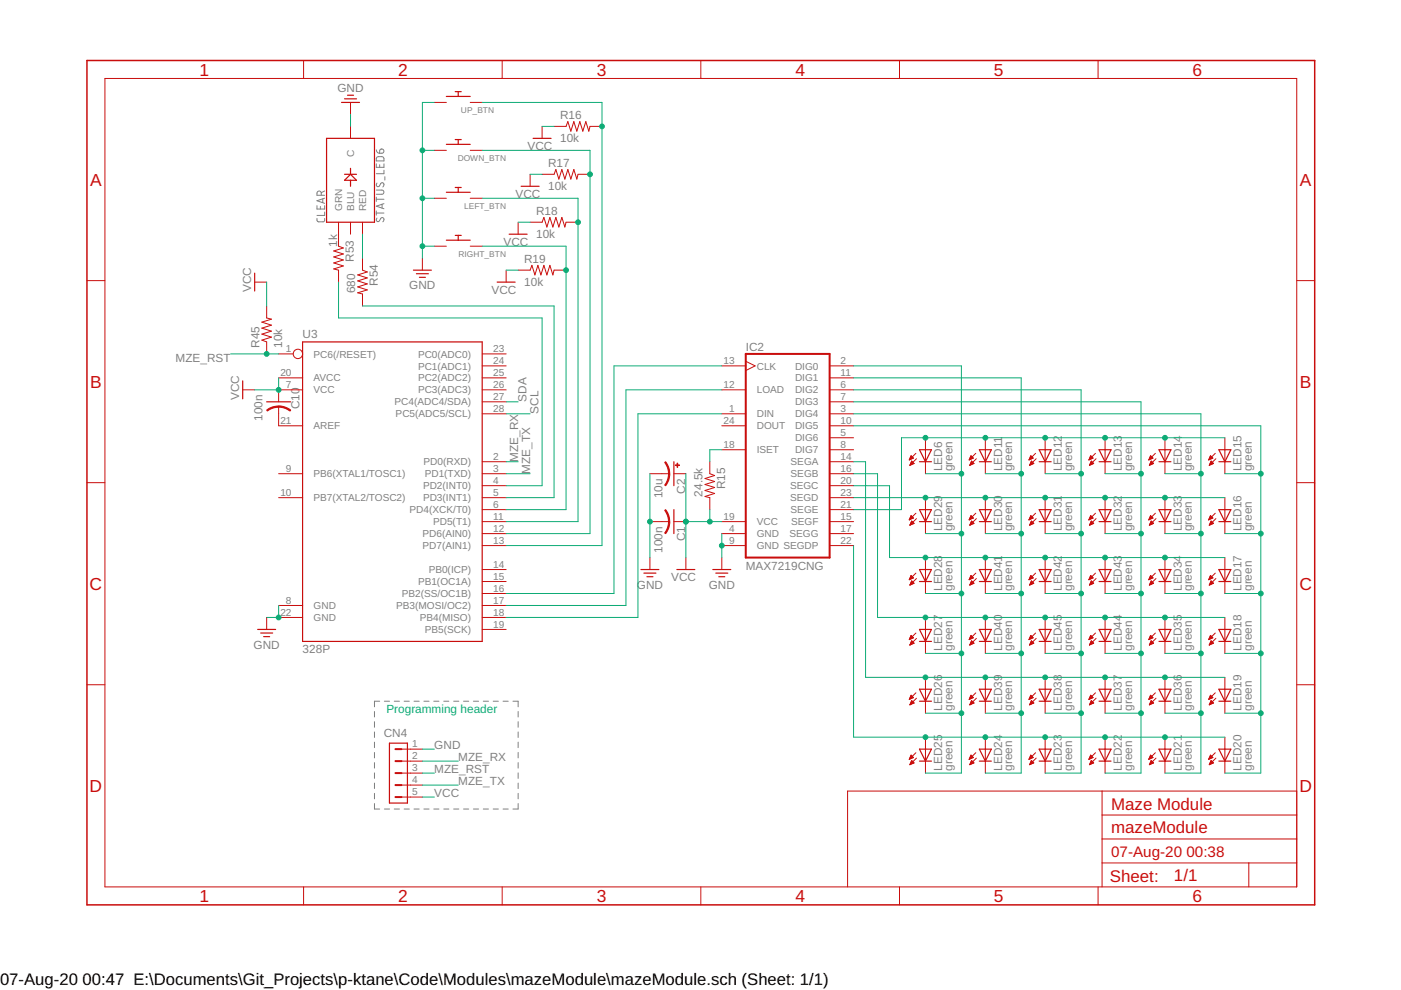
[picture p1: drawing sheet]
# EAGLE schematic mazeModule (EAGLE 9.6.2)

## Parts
C1  100n  C-US025-024X044  [C025-024X044]
C2  10u  CPOL-US085CS-1AR  [085CS_1AR]
C10  100n  C-US025-024X044  [C025-024X044]
CN4  HDR-1X5-SIP-100  [SIP-100-5V]
DOWN_BTN  SWITCH_PUSHBUTTONEVQ-PE  [TACT_PANA-EVQ]
IC2  MAX7219CNG  [DIL24-3]
LED6  green  LED5MM  [LED5MM]
LED11  green  LED5MM  [LED5MM]
LED12  green  LED5MM  [LED5MM]
LED13  green  LED5MM  [LED5MM]
LED14  green  LED5MM  [LED5MM]
LED15  green  LED5MM  [LED5MM]
LED16  green  LED5MM  [LED5MM]
LED17  green  LED5MM  [LED5MM]
LED18  green  LED5MM  [LED5MM]
LED19  green  LED5MM  [LED5MM]
LED20  green  LED5MM  [LED5MM]
LED21  green  LED5MM  [LED5MM]
LED22  green  LED5MM  [LED5MM]
LED23  green  LED5MM  [LED5MM]
LED24  green  LED5MM  [LED5MM]
LED25  green  LED5MM  [LED5MM]
LED26  green  LED5MM  [LED5MM]
LED27  green  LED5MM  [LED5MM]
LED28  green  LED5MM  [LED5MM]
LED29  green  LED5MM  [LED5MM]
LED30  green  LED5MM  [LED5MM]
LED31  green  LED5MM  [LED5MM]
LED32  green  LED5MM  [LED5MM]
LED33  green  LED5MM  [LED5MM]
LED34  green  LED5MM  [LED5MM]
LED35  green  LED5MM  [LED5MM]
LED36  green  LED5MM  [LED5MM]
LED37  green  LED5MM  [LED5MM]
LED38  green  LED5MM  [LED5MM]
LED39  green  LED5MM  [LED5MM]
LED40  green  LED5MM  [LED5MM]
LED41  green  LED5MM  [LED5MM]
LED42  green  LED5MM  [LED5MM]
LED43  green  LED5MM  [LED5MM]
LED44  green  LED5MM  [LED5MM]
LED45  green  LED5MM  [LED5MM]
LEFT_BTN  SWITCH_PUSHBUTTONEVQ-PE  [TACT_PANA-EVQ]
R15  24.5k  R-US_0309/12  [0309/12]
R16  10k  R-US_0309/12  [0309/12]
R17  10k  R-US_0309/12  [0309/12]
R18  10k  R-US_0309/12  [0309/12]
R19  10k  R-US_0309/12  [0309/12]
R45  10k  R-US_0309/12  [0309/12]
R53  1k  FLIPFLOP-RES  [0805-THM]
R54  680  FLIPFLOP-RES  [0805-THM]
RIGHT_BTN  SWITCH_PUSHBUTTONEVQ-PE  [TACT_PANA-EVQ]
STATUS_LED6  CLEAR  LED-RGB-CCCLEAR  [LED-RGB-THRU]
U3  328P  ATMEGA328P_PDIP  [DIP28]
UP_BTN  SWITCH_PUSHBUTTONEVQ-PE  [TACT_PANA-EVQ]

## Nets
GND: C1.2 C2.- CN4.1 DOWN_BTN.P$1 IC2.4(GND) IC2.9(GND) LEFT_BTN.P$1 RIGHT_BTN.P$1 STATUS_LED6.2(C) U3.8(GND) U3.22(GND) UP_BTN.P$1
MZE_RST: CN4.3 R45.1 U3.1(PC6(/RESET))
MZE_RX: CN4.2 U3.2(PD0(RXD))
MZE_TX: CN4.4 U3.3(PD1(TXD))
N$36: IC2.22(SEGDP) LED20.A LED21.A LED22.A LED23.A LED24.A LED25.A
N$40: IC2.14(SEGA) LED19.A LED26.A LED36.A LED37.A LED38.A LED39.A
N$41: IC2.16(SEGB) LED18.A LED27.A LED35.A LED40.A LED44.A LED45.A
N$42: IC2.20(SEGC) LED17.A LED28.A LED34.A LED41.A LED42.A LED43.A
N$49: IC2.2(DIG0) LED6.K(C) LED25.K(C) LED26.K(C) LED27.K(C) LED28.K(C) LED29.K(C)
N$50: IC2.21(SEGE) LED11.A LED12.A LED13.A LED14.A LED15.A
N$52: IC2.23(SEGD) LED16.A LED29.A LED30.A LED31.A LED32.A LED33.A
N$53: R16.2 U3.13(PD7(AIN1)) UP_BTN.P$2
N$54: IC2.11(DIG1) LED11.K(C) LED24.K(C) LED30.K(C) LED39.K(C) LED40.K(C) LED41.K(C)
N$55: IC2.6(DIG2) LED12.K(C) LED23.K(C) LED31.K(C) LED38.K(C) LED42.K(C) LED45.K(C)
N$56: IC2.7(DIG3) LED13.K(C) LED22.K(C) LED32.K(C) LED37.K(C) LED43.K(C) LED44.K(C)
N$57: IC2.3(DIG4) LED14.K(C) LED21.K(C) LED33.K(C) LED34.K(C) LED35.K(C) LED36.K(C)
N$58: IC2.10(DIG5) LED15.K(C) LED16.K(C) LED17.K(C) LED18.K(C) LED19.K(C) LED20.K(C)
N$59: DOWN_BTN.P$2 R17.2 U3.12(PD6(AIN0))
N$60: LEFT_BTN.P$2 R18.2 U3.11(PD5(T1))
N$61: IC2.18(ISET) R15.1
N$62: R19.2 RIGHT_BTN.P$2 U3.6(PD4(XCK/T0))
N$63: IC2.1(DIN) U3.18(PB4(MISO))
N$64: IC2.13(CLK) U3.16(PB2(SS/OC1B))
N$65: IC2.12(LOAD) U3.17(PB3(MOSI/OC2))
N$67: R54.2 U3.5(PD3(INT1))
N$68: R53.2 U3.4(PD2(INT0))
N$138: C10.2 U3.21(AREF)
N$149: R53.1 STATUS_LED6.3(GRN)
N$150: R54.1 STATUS_LED6.1(RED)
SCL: U3.28(PC5(ADC5/SCL))
SDA: U3.27(PC4(ADC4/SDA))
VCC: C1.1 C2.+ C10.1 CN4.5 IC2.19(VCC) R15.2 R16.1 R17.1 R18.1 R19.1 R45.2 U3.7(VCC) U3.20(AVCC)
VCC2: LED6.A
Unconnected: IC2.5(DIG6) IC2.8(DIG7) IC2.15(SEGF) IC2.17(SEGG) IC2.24(DOUT) STATUS_LED6.4(BLU) U3.9(PB6(XTAL1/TOSC1)) U3.10(PB7(XTAL2/TOSC2)) U3.14(PB0(ICP)) U3.15(PB1(OC1A)) U3.19(PB5(SCK)) U3.23(PC0(ADC0)) U3.24(PC1(ADC1)) U3.25(PC2(ADC2)) U3.26(PC3(ADC3))

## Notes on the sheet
- Programming header
- Maze Module

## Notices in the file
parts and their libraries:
SparkFun-IC-Microcontroller: Licensing: Creative Commons ShareAlike 4.0 International - https://creativecommons.org/licenses/by-sa/4.0
m-pad-2.1: License : GNU General Public License version 2 (see bottom)
con-hdrs40: Copyright (C) 2004, Bob Starr (bobstarr@mindspring.com)
